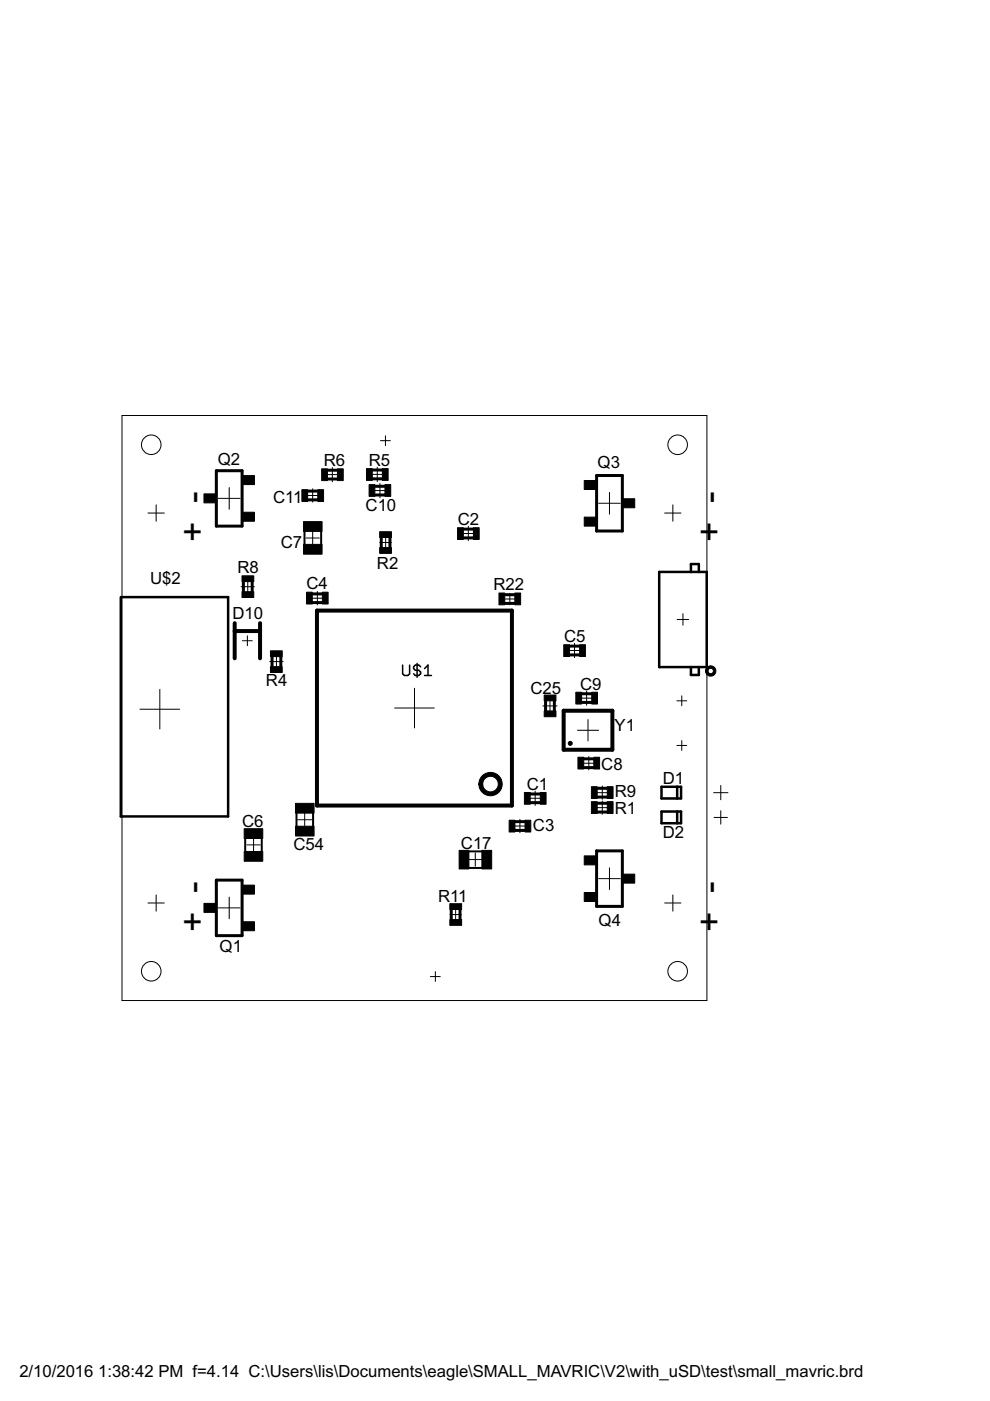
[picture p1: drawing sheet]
<svg xmlns="http://www.w3.org/2000/svg" width="210mm" height="297mm" viewBox="0 0 210 297" stroke-linecap="round" stroke-linejoin="round" font-family="sans-serif">
<g fill="#000" stroke="#000" stroke-width=".21">
<path d="M150 141.4a1.11 1.11 0 0 1 1.7 .4 1.11 1.11 0 0 1-.8 1.5 1.11 1.11 0 0 1-1.3-1h.5a.58 .58 0 0 1 .9-.5 .58 .58 0 0 1 .1 .9 .58 .58 0 0 1-1-.2v-.2h-.5v-.4z" fill-rule="evenodd"/>
<path d="M102.3 164.5a2.48 2.48 0 0 1 3.9 .5 2.48 2.48 0 0 1-1.6 3.7 2.48 2.48 0 0 1-3.1-2.5h.8a1.65 1.65 0 0 1 2.4-1.5 1.65 1.65 0 0 1 .3 2.8 1.65 1.65 0 0 1-2.6-.9l-.1-.4h-.8a2.43 2.43 0 0 1 .8-1.7z" fill-rule="evenodd"/>
<circle cx="120.9" cy="157.6" r=".42"/>
</g>
<path d="M49.8 132.1v7.5M49.8 133.8h5.3M55.1 132.1v7.5M67.2 129.5h41.3v41.3h-41.3zM119.5 150.7h10.3v8.3h-10.3z" fill="none" stroke="#000" stroke-width=".85"/>
<path d="M25.6 126.6v46.5h22.8v-46.5h-22.6M139.8 121.3h10v20.1h-10zM146.5 121.3v-1.7h1.7v1.7M146.5 141.4v1.7h1.7v-1.7M140.3 166.8h4.1v2.5h-4.1zM140.3 172.1h4.1v2.4h-4.1zM143.6 166.8v2.5M143.6 172.1v2.4" fill="none" stroke="#000" stroke-width=".53"/>
<g fill="none" stroke="#000" stroke-width=".63">
<path d="M45.9 99.8h5.4v11.7h-5.4zM69.5 99.7h2M79 99.7h2M65.3 104.1h2M65.3 106h2M69.5 101.6h2M79 101.5h2M79.5 104.9h2.1M79.5 103.1h2.1M80.8 114v2M82.7 114v2M98.3 112.2h2"/>
<path d="M98.3 114h2M126.5 100.8h5.5v11.8h-5.5zM51.6 123.4v2M53.5 123.4v2M57.7 139.3v2M59.5 139.3v2M66.3 127.8h2M66.3 125.9h2M107.1 127.9h2M107.1 126.1h2M120.8 137h2M120.8 138.9h2"/>
<path d="M115.7 148.7v2M117.5 148.7v2M123.4 147.1h2M123.4 148.9h2M109.2 174.2h2.1M109.2 176.1h2.1M112.5 168.3h2M112.5 170.2h2M123.8 162.8h2.1M123.8 160.9h2.1M126.7 169h2M126.7 167.1h2"/>
<path d="M126.7 172.2h2M126.7 170.3h2M45.9 186.6h5.4v11.8h-5.4zM95.7 192.9v2M97.5 192.9v2M126.5 180.4h5.5v11.8h-5.5z"/>
</g>
<g fill="#000" stroke="#000" stroke-width=".21">
<path d="M68.2 99.4h1.2v2.5h-1.2zM71.5 99.4h1.3v2.5h-1.3zM77.7 99.4h1.2v2.5h-1.2zM81.1 99.4h1.2v2.5h-1.2zM43.2 104.7h2.5v1.9h-2.5zM51.5 100.8h2.5v1.9h-2.5zM51.5 108.6h2.5v1.9h-2.5zM64 103.8h1.2v2.5h-1.2zM64.3 110.6h4v2.1h-4zM64.3 115.4h4v2.1h-4zM67.4 103.8h1.2v2.5h-1.2zM78.3 102.7h1.2v2.5h-1.2z"/>
<path d="M80.5 112.7h2.5v1.3h-2.5zM80.5 116.1h2.5v1.2h-2.5zM81.6 102.7h1.2v2.5h-1.2zM97 111.9h1.2v2.5h-1.2zM100.4 111.9h1.2v2.5h-1.2zM123.9 109.6h2.4v1.9h-2.4zM123.9 101.9h2.4v1.9h-2.4zM132.2 105.7h2.4v2h-2.4zM51.3 125.5h2.5v1.2h-2.5zM51.3 122.1h2.5v1.2h-2.5zM57.3 138h2.5v1.2h-2.5zM65 125.6h1.2v2.5h-1.2z"/>
<path d="M68.3 125.6h1.3v2.5h-1.3zM105.8 125.7h1.2v2.5h-1.2zM109.2 125.7h1.2v2.5h-1.2zM119.5 136.7h1.3v2.5h-1.3zM122.9 136.7h1.2v2.5h-1.2zM57.3 141.4h2.5v1.2h-2.5zM115.4 150.7h2.5v1.3h-2.5zM115.4 147.4h2.5v1.2h-2.5zM122.1 146.8h1.2v2.5h-1.2zM125.5 146.8h1.2v2.5h-1.2zM51.8 175.7h3.9v2.1h-3.9zM62.7 170.3h3.9v2.1h-3.9z"/>
<path d="M62.7 175.2h3.9v2h-3.9zM107.9 173.9h1.3v2.5h-1.3zM111.2 168h1.2v2.5h-1.2zM111.3 173.9h1.2v2.5h-1.2zM114.6 168h1.2v2.5h-1.2zM122.5 160.5h1.3v2.5h-1.3zM125.4 166.8h1.2v2.5h-1.2zM125.4 170h1.2v2.5h-1.2zM125.9 160.5h1.2v2.5h-1.2zM128.8 166.8h1.2v2.5h-1.2zM128.8 170h1.2v2.5h-1.2zM43.2 191.5h2.5v1.9h-2.5z"/>
<path d="M51.5 187.7h2.5v1.9h-2.5zM51.5 195.4h2.5v1.9h-2.5zM51.8 180.5h3.9v2.1h-3.9zM95.4 195h2.5v1.2h-2.5zM95.4 191.6h2.5v1.2h-2.5zM97.3 180.3h2.1v3.9h-2.1zM102.2 180.3h2v3.9h-2zM123.9 189.2h2.4v1.9h-2.4zM123.9 181.5h2.4v1.9h-2.4zM132.2 185.3h2.4v1.9h-2.4z"/>
</g>
<path d="M64.6 112.6v2.9M68.1 112.6v2.9M52 177.7v2.9M55.5 177.7v2.9M62.9 172.3v3M66.4 172.3v3M99.3 184h3M99.3 180.5h3" fill="none" stroke="#000" stroke-width=".42"/>
<path d="M85.4 141v1.9l.3 .3h.8l.3-.3v-1.9M88.4 140.7v2.9M89.2 141.4l-.4-.4h-.7l-.4 .4v.4l.4 .3h.7l.4 .4v.4l-.4 .3h-.7l-.4-.3M90 143.2h1.5M90 141.8l.7-.8v2.2" fill="none" stroke="#000" stroke-width=".32"/>
<g fill="none" stroke="#000" stroke-width=".21">
<path d="M25.9 88.1h124v124h-124zM70.5 99.1v3.1M80 99.1v3M80.7 93.4h2.1M81.7 92.4v2.1M31.4 108.8h3.4M33.1 107v3.5M46.3 105.7h4.6M48.6 103.4v4.6M64.9 114.1h2.8M64.9 105.1h2.8M66.3 103.6v2.9"/>
<path d="M66.3 112.6v2.9M69 100.6h3M78.5 100.6h3M79.1 104h3M80.5 115h2.5M80.6 102.5v3M81.8 113.8v2.4M97.8 113.1h3M99.3 111.6v3M126.9 106.7h4.6M129.2 104.4v4.6M140.9 108.8h3.5"/>
<path d="M142.7 107v3.5M51.1 124.4h2.9M51.4 135.8h2.1M52.5 134.8v2.1M52.5 123v2.8M58.6 138.9v2.8M65.9 126.8h2.8M67.3 125.4v2.8M106.9 127h2.4M108.1 125.8v2.4M120.3 137.9h3M121.8 136.4v3"/>
<path d="M143.6 131.3h2.4M144.8 130.1v2.5M29.7 150.4h8.4M33.9 146.2v8.4M57.2 140.3h2.8M83.7 150.1h8.4M87.9 145.9v8.4M115.1 149.7h3M116.6 148.1v3.1M122.4 154.8h4.5M122.9 148h3M124.4 146.5v3"/>
<path d="M124.7 152.6v4.5M143.5 148.6h2.1M143.5 158.1h2.1M144.5 147.5v2.1M144.5 157v2.1M52.3 179.1h2.9M53.8 177.7v2.9M63.1 173.8h3M64.6 172.3v3M108.8 175.1h2.9M110.2 173.7v2.9M112 169.2h3"/>
<path d="M113.5 167.7v3.1M123.4 161.8h2.9M124.8 160.4v2.8M126.3 168.1h2.8M126.3 171.2h2.8M127.7 166.6v2.9M127.7 169.8v2.9M151.3 168.1h3M151.4 173.3h2.8M152.8 166.5v3.1M152.8 171.9v2.8M31.4 191.5h3.4"/>
<path d="M33.1 189.7v3.5M46.3 192.5h4.6M48.6 190.2v4.6M95.4 193.9h2.4M96.6 192.7v2.4M99.4 182.2h2.8M100.8 180.8v2.9M126.9 186.3h4.6M129.2 184v4.6M140.9 191.5h3.5M142.7 189.7v3.5M91.2 207.1h2.1"/>
<path d="M92.3 206v2.1"/>
<circle cx="32.1" cy="94.3" r="2.07"/>
<circle cx="143.7" cy="94.3" r="2.07"/>
<circle cx="32.1" cy="205.9" r="2.07"/>
<circle cx="143.7" cy="205.9" r="2.07"/>
</g>
<g font-size="8.3">
<text x="43.4" y="115" transform="rotate(-90 43.4 115)">+ -</text>
<text x="153" y="115" transform="rotate(-90 153 115)">+ -</text>
<text x="43.4" y="189.4" transform="rotate(-90 43.4 189.4)">-</text>
<text x="43.4" y="197.7" transform="rotate(-90 43.4 197.7)">+</text>
<text x="153" y="197.7" transform="rotate(-90 153 197.7)">+ -</text>
</g>
<g font-size="4">
<text x="46.2" y="98.5">Q2</text>
<text x="68.7" y="98.8">R6</text>
<text x="78.2" y="98.8">R5</text>
<text x="126.7" y="99.2">Q3</text>
<text x="57.9" y="106.6">C11</text>
<text x="77.5" y="108.3">C10</text>
<text x="97.1" y="111.3">C2</text>
<text x="59.5" y="116.2">C7</text>
<text x="31.8" y="123.8">U$2</text>
<text x="50.3" y="121.6">R8</text>
<text x="65" y="125">C4</text>
<text x="79.9" y="120.5">R2</text>
<text x="104.6" y="125.1">R22</text>
<text x="49.3" y="131.3">D10</text>
<text x="119.6" y="136.1">C5</text>
<text x="56.4" y="145.3">R4</text>
<text x="112.5" y="147.2">C25</text>
<text x="123" y="146.2">C9</text>
<text x="130.3" y="155.1">Y1</text>
<text x="111.7" y="167.5">C1</text>
<text x="127.5" y="163.2">C8</text>
<text x="140.5" y="166.3">D1</text>
<text x="130.3" y="169.1">R9</text>
<text x="130.3" y="172.7">R1</text>
<text x="51.3" y="175.3">C6</text>
<text x="97.7" y="179.9">C17</text>
<text x="113" y="176.2">C3</text>
<text x="140.5" y="177.7">D2</text>
<text x="62.2" y="180.3">C54</text>
<text x="92.9" y="191.2">R11</text>
<text x="126.9" y="196.4">Q4</text>
<text x="46.6" y="201.9">Q1</text>
<text x="4.1" y="291.9">2/10/2016</text>
<text x="20.8" y="291.9">1:38:42 PM f=4.14 C:\Users\lis\Documents\eagle\SMALL_MAVRIC\V2\with_uSD\test\small_mavric.brd</text>
</g>
</svg>
